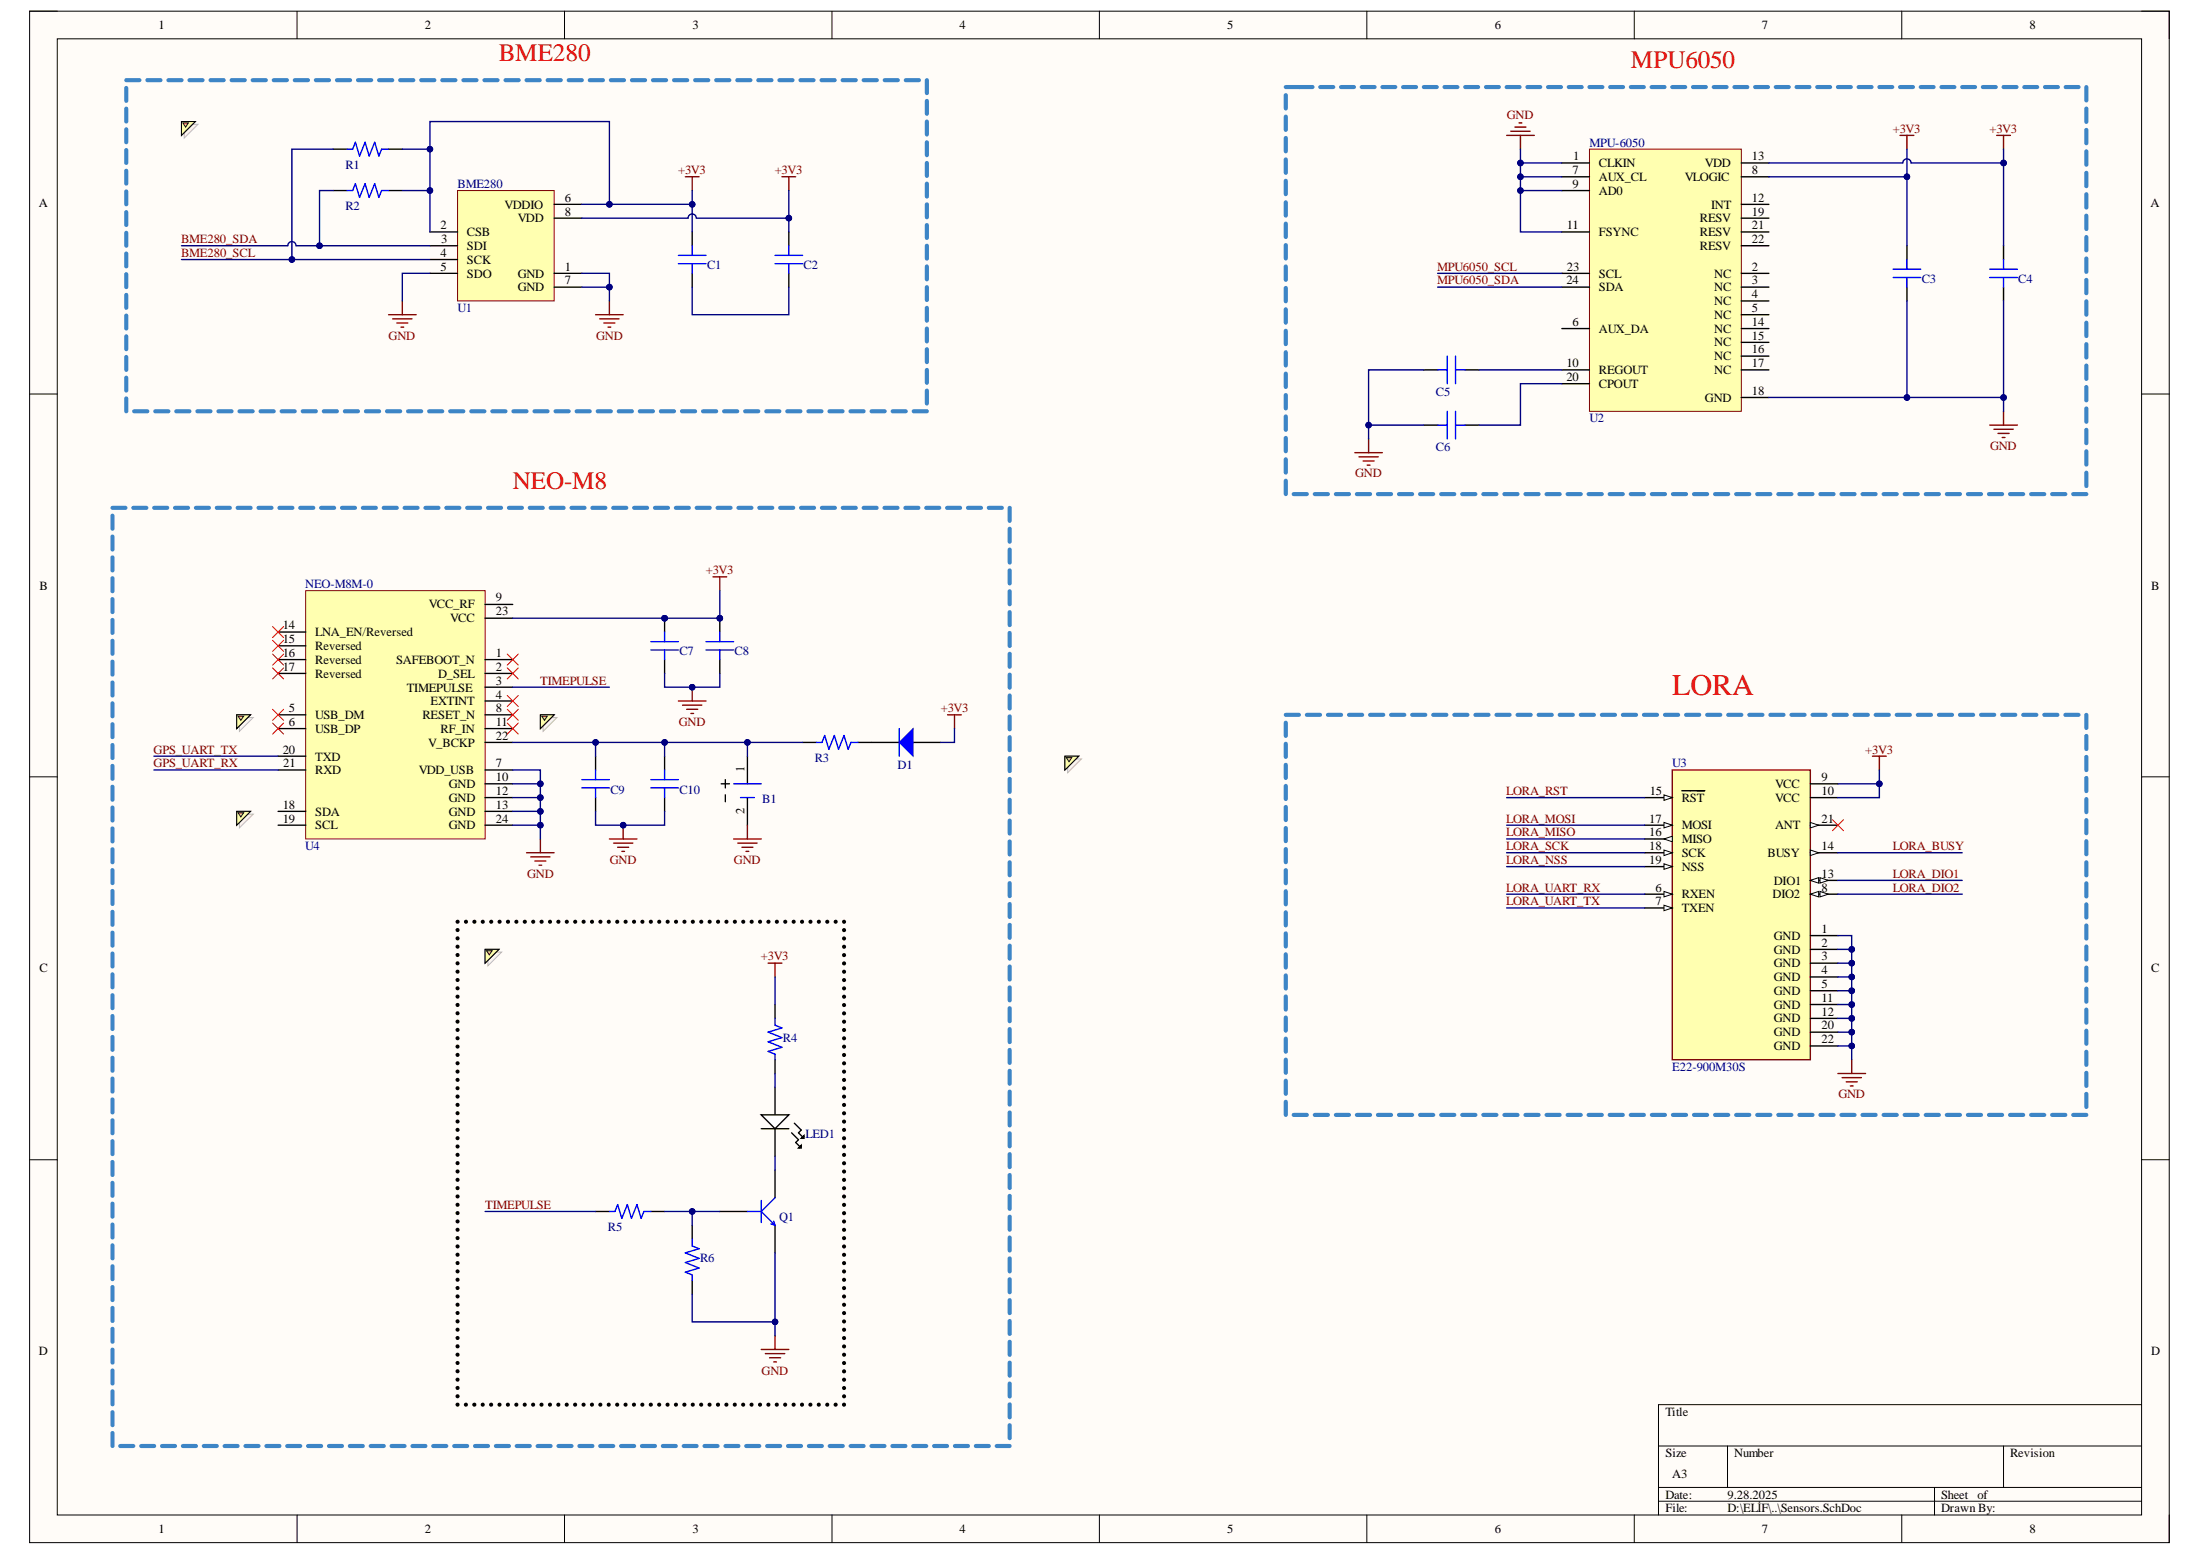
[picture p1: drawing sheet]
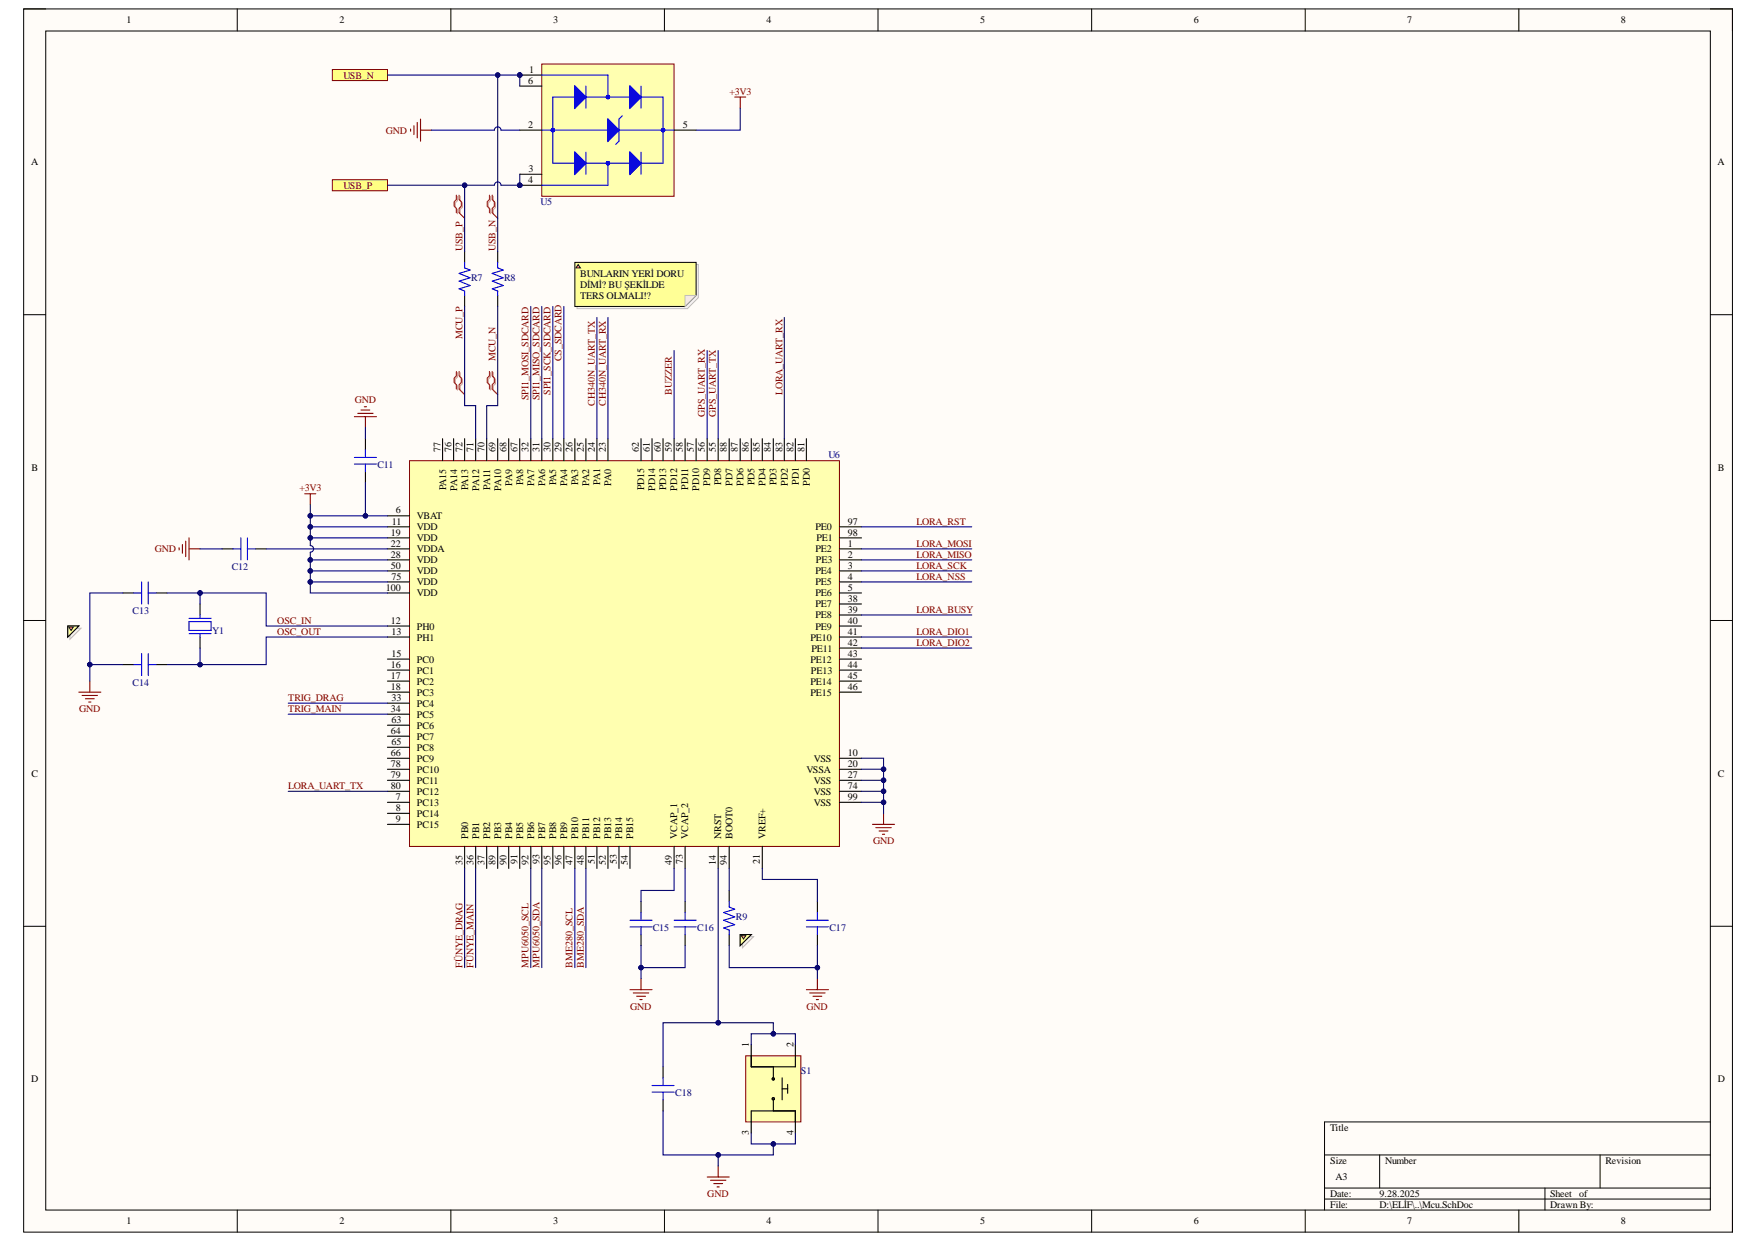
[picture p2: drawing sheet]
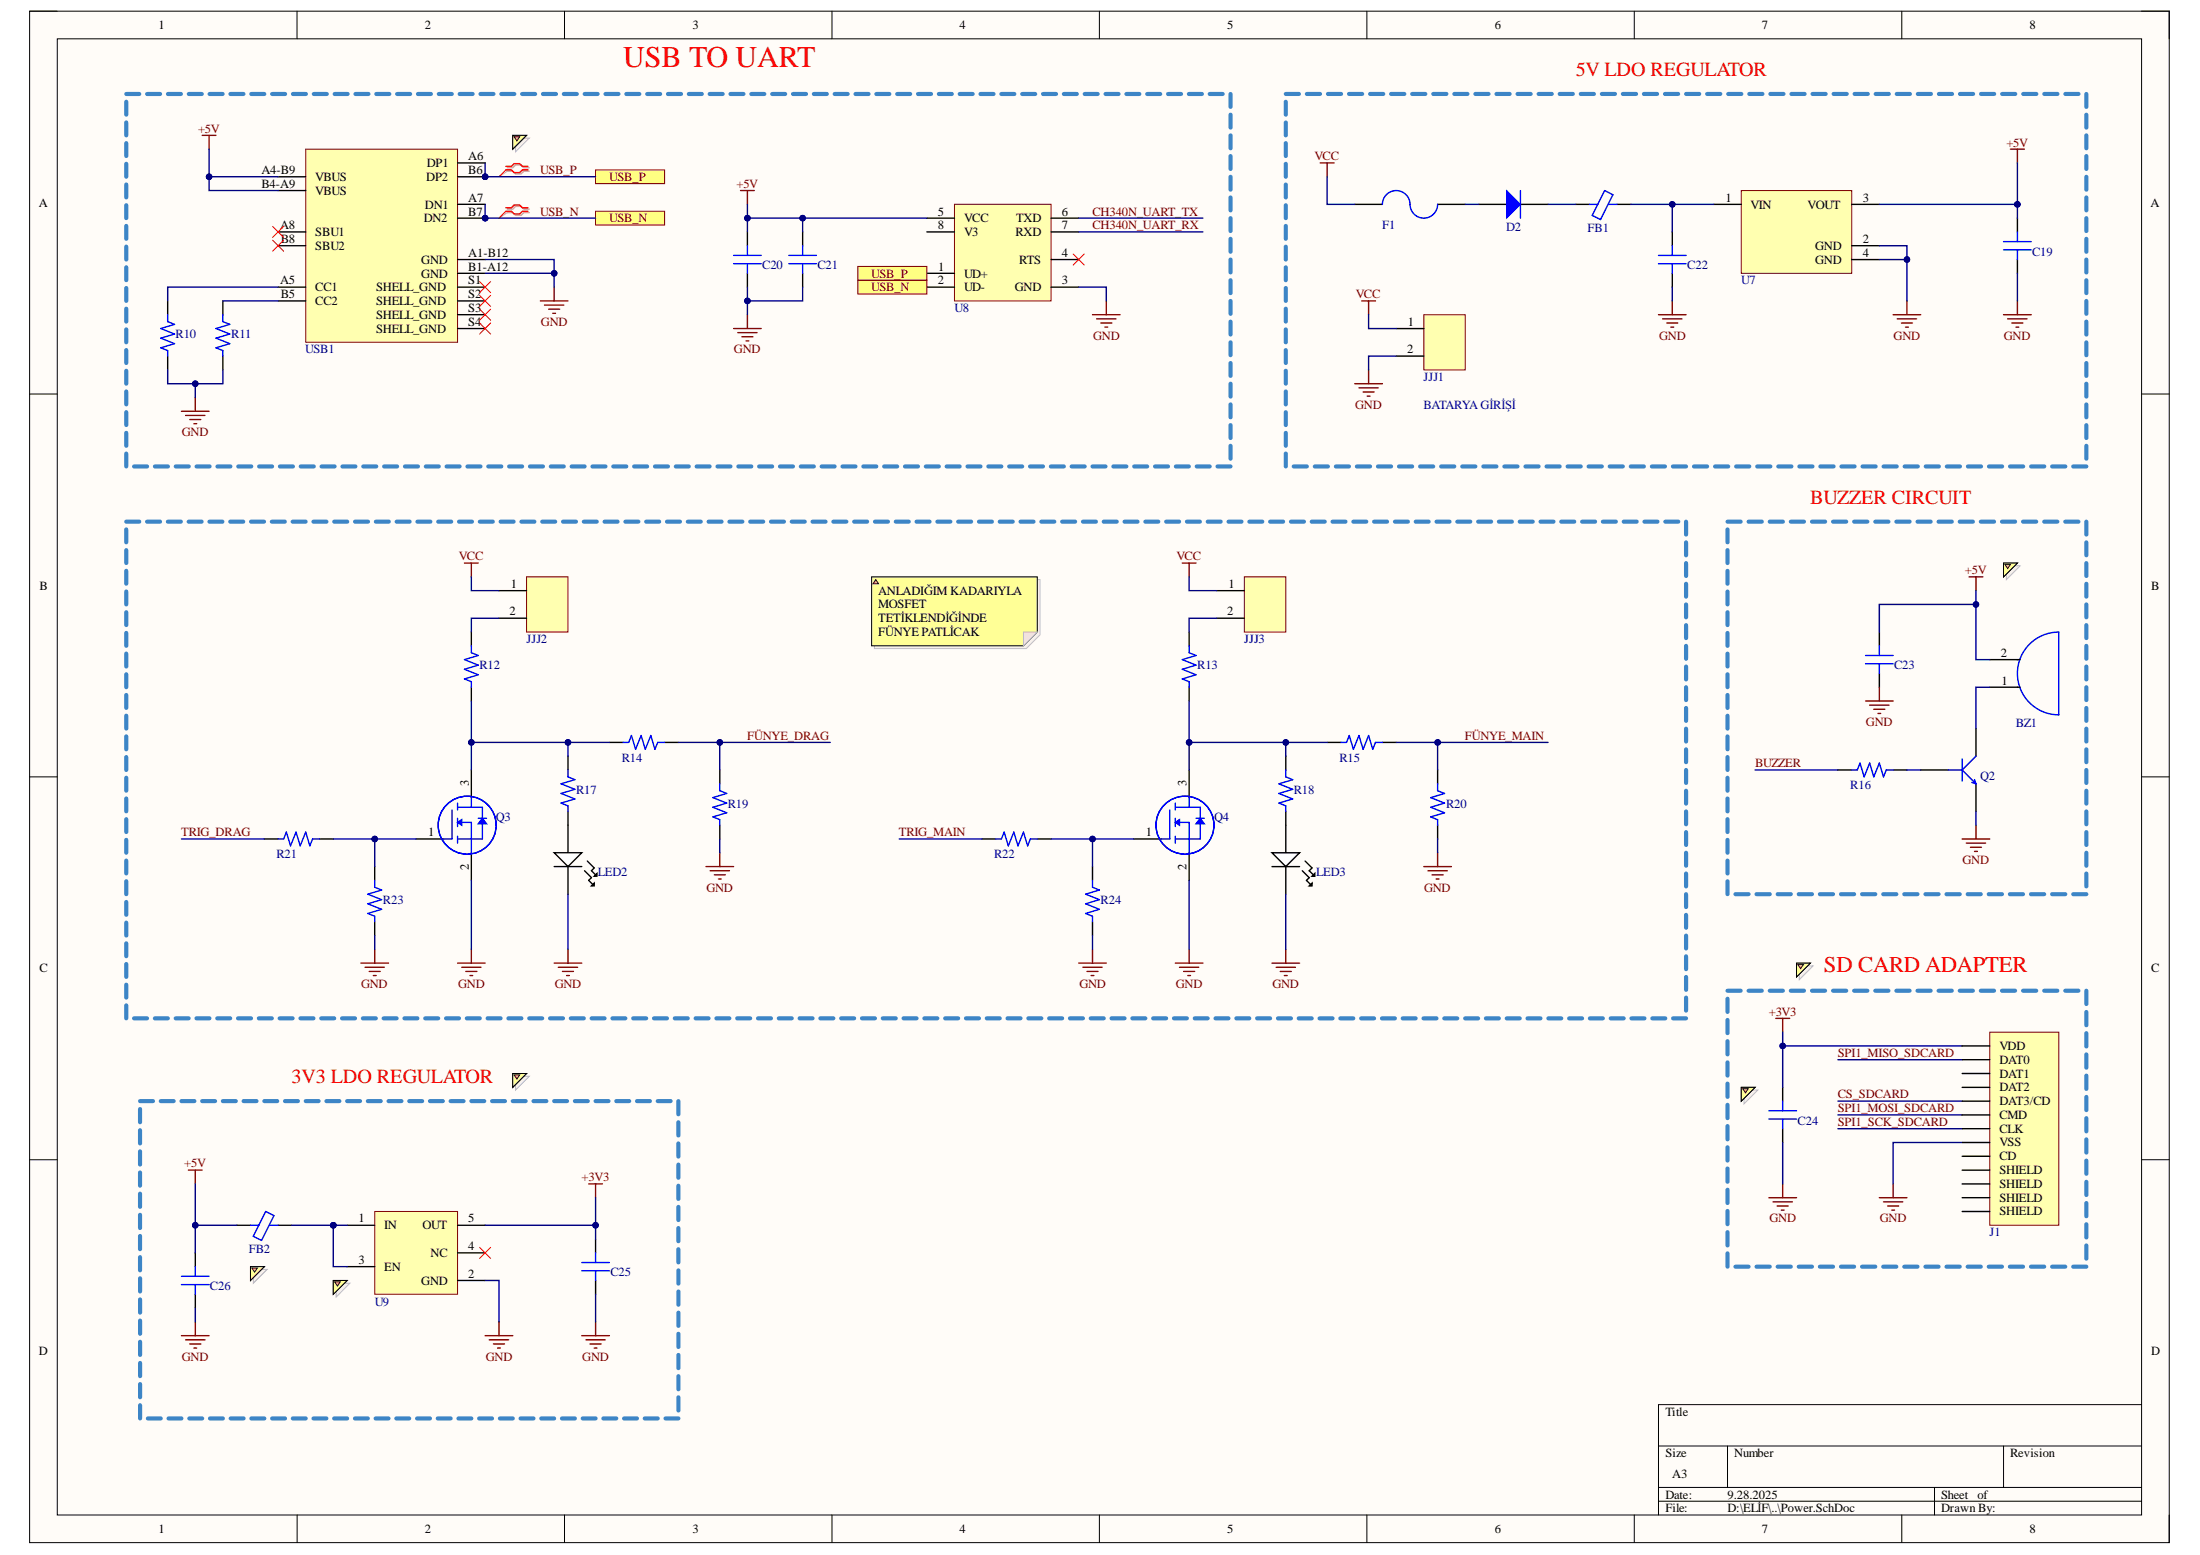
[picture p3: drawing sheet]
# Altium project UZİNOVA_İSRA.PrjPcb
3 sheets, 80 parts. Net scope: global (net labels, ports and power ports of the same name join across sheets).
Board file: İSRA.PcbDoc
Sheets:
  Sensors.SchDoc
  Mcu.SchDoc
  Power.SchDoc

## Sheet Sensors.SchDoc
size A3; SheetNumber: 1; SheetTotal: 3

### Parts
B1  MS920SE-FL27E  [MS920SE_Battery]  (value not drawn)
C1  CAP CER 100nF 0805  [CAP_0805]  (value not drawn)
C2  CAP CER 100nF 0805  [CAP_0805]  (value not drawn)
C3  CAP CER 10nF 0805  [CAP_0805]  (value not drawn)
C4  CAP CER 0.1uF 0805  [CAP_0805]  (value not drawn)
C5  CAP CER 0.1uF 0805  [CAP_0805]  (value not drawn)
C6  CAP CER 2.2nF 0805  [CAP_0805]  (value not drawn)
C7  CAP CER 10uF 0805  [CAP_0805]  (value not drawn)
C8  CAP CER 100nF 0805  [CAP_0805]  (value not drawn)
C9  CAP CER 4.7uF 0805  [CAP_0805]  (value not drawn)
C10  CAP CER 100nF 0805  [CAP_0805]  (value not drawn)
D1  DIODE GEN PURP 75V 150MA SOD323F  [SOD323F]  (value not drawn)
LED1  CMD17-21VRD/TR8  [LED RED_0805]  (value not drawn)
Q1  MMBT3904-7-F  [SOT_23F]  (value not drawn)
R1  RES 4.7K OHM 0805  [RES_0805]  (value not drawn)
R2  RES 4.7K OHM 0805  [RES_0805]  (value not drawn)
R3  RES 1K OHM 0805  [RES_0805]  (value not drawn)
R4  RES 1K OHM 0805  [RES_0805]  (value not drawn)
R5  RES 10K OHM 0805  [RES_0805]  (value not drawn)
R6  RES 10K OHM 0805  [RES_0805]  (value not drawn)
U1  BME280  [BME280]
U2  MPU-6050  [QFN-24-MPU6050]
U3  E22-900M30S  [LORA]
U4  NEO-M8M-0  [NEO-M8-GPS]

### Blocks framed on the sheet
BME280: C1 C2 R1 R2 U1
MPU6050: C3-C6 U2
NEO-M8: B1 C7-C10 D1 LED1 Q1 R3-R6 U4
LORA: U3

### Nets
+3V3: C1.2 C2.2 C3.2 C4.2 C7.2 C8.2 D1.2(ANODE) R1.2 R2.2 R4.2 U1.2(CSB) U1.6(VDDIO) U1.8(VDD) U2.8(VLOGIC) U2.13(VDD) U3.9(VCC) U3.10(VCC) U4.23(VCC)
GND: B1.2 C3.1 C4.1 C5.1 C6.1 C7.1 C8.1 C9.1 C10.1 Q1.2(E) R6.1 U1.1(GND) U1.5(SDO) U1.7(GND) U2.1(CLKIN) U2.7(AUX_CL) U2.9(AD0) U2.11(FSYNC) U2.18(GND) U3.1(GND) U3.2(GND) U3.3(GND) U3.4(GND) U3.5(GND) U3.11(GND) U3.12(GND) U3.20(GND) U3.22(GND) U4.7(VDD_USB) U4.10(GND) U4.12(GND) U4.13(GND) U4.24(GND)
BME280_SCL: R1.1 U1.4(SCK)
BME280_SDA: R2.1 U1.3(SDI)
GPS_UART_RX: U4.21(RXD)
GPS_UART_TX: U4.20(TXD)
LORA_BUSY: U3.14(BUSY)
LORA_DIO1: U3.13(DIO1)
LORA_DIO2: U3.8(DIO2)
LORA_MISO: U3.16(MISO)
LORA_MOSI: U3.17(MOSI)
LORA_NSS: U3.19(NSS)
LORA_RST: U3.15(~{RST})
LORA_SCK: U3.18(SCK)
LORA_UART_RX: U3.6(RXEN)
LORA_UART_TX: U3.7(TXEN)
MPU6050_SCL: U2.23(SCL)
MPU6050_SDA: U2.24(SDA)
TIMEPULSE: R5.1 U4.3(TIMEPULSE)
NetB1_1: B1.1 C9.2 C10.2 R3.1 U4.22(V_BCKP)
NetC1_1: C1.1 C2.1
NetC5_2: C5.2 U2.10(REGOUT)
NetC6_2: C6.2 U2.20(CPOUT)
NetD1_1: D1.1(CATHODE) R3.2
NetLED1_1: LED1.1 R4.1
NetLED1_2: LED1.2 Q1.3(C)
NetQ1_1: Q1.1(B) R5.2 R6.2

Not connected (* = marked no-connect by the designer): U2 2(NC) 3(NC) 4(NC) 5(NC) 6(AUX_DA) 12(INT) 14(NC) 15(NC) 16(NC) 17(NC) 19(RESV) 21(RESV) 22(RESV); U3 21(ANT)*; U4 1(SAFEBOOT_N)* 2(D_SEL)* 4(EXTINT)* 5(USB_DM)* 6(USB_DP)* 8(RESET_N)* 9(VCC_RF) 11(RF_IN)* 14(LNA_EN/Reversed)* 15(Reversed)* 16(Reversed)* 17(Reversed)* 18(SDA) 19(SCL)

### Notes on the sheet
- (near R1) SDO nun GND ye bağlanması sonucu slave adres 1110110(0x76) olur
- (near U4) USB İLE DEĞİL UART İLE HABERLEŞİYOR
- RF antenlerle ilgili olmalı?
- (near U4) KULLANILACAK MI ? UART İÇİN RX-TX KULLANILIYOR..
- SORU İŞARETİ???
  XBEE İŞLEMCİYE GİTMEDEN ÖNCE KONNEKTÖRE GİDECEK
  İŞLEMCİ - USB - KONNEKTÖR
  acaba xbee den çıkan rx tx pinleri usb to uart yaptığımız ch340n den çıkan rx tx pinlerine mi gidecek????
- https://image.easyeda.com/components/a3499788020748ef87e202bcfc8d7515.png

## Sheet Mcu.SchDoc
size A3; SheetNumber: 2; SheetTotal: 3

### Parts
C11  CAP CER 1uF 0805  [CAP_0805]  (value not drawn)
C12  CAP CER 10nF 0805  [CAP_0805]  (value not drawn)
C13  CAP CER 20pF 0805  [CAP_0805]  (value not drawn)
C14  CAP CER 20pF 0805  [CAP_0805]  (value not drawn)
C15  CAP CER 2.2uF 0805  [CAP_0805]  (value not drawn)
C16  CAP CER 2.2uF 0805  [CAP_0805]  (value not drawn)
C17  CAP CER 10nF 0805  [CAP_0805]  (value not drawn)
C18  CAP CER 0.1uF 0805  [CAP_0805]  (value not drawn)
R7  RES 15 OHM 0805  [RES_0805]  (value not drawn)
R8  RES 15 OHM 0805  [RES_0805]  (value not drawn)
R9  RES 10K OHM 0805  [RES_0805]  (value not drawn)
S1  PTS815 SJG 250 SMTR LFS  [BUTTON]  (value not drawn)
U5  USBLC6-2SC6  [SOT-23-6L]  (value not drawn)
U6  STM32F407VGT6  [LQFP-100]  (value not drawn)
Y1  CRYSTAL 32.7680KHZ 12.5PF SMD  [CRYSTAL_ABS05]  (value not drawn)

### Ports
USB_N, USB_P

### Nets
+3V3: C11.1 U5.5(VBUS) U6.6(VBAT) U6.11(VDD) U6.19(VDD) U6.28(VDD) U6.50(VDD) U6.75(VDD) U6.100(VDD)
GND: C11.2 C12.1 C13.1 C14.1 C15.1 C16.1 C17.1 C18.1 R9.1 S1.3 S1.4 U5.2(GND) U6.10(VSS) U6.20(VSSA) U6.27(VSS) U6.74(VSS) U6.99(VSS)
BME280_SCL: U6.47(PB10)
BME280_SDA: U6.48(PB11)
BUZZER: U6.59(PD12)
CH340N_UART_RX: U6.23(PA0)
CH340N_UART_TX: U6.24(PA1)
CS_SDCARD: U6.29(PA4)
FÜNYE_DRAG: U6.35(PB0)
FÜNYE_MAIN: U6.36(PB1)
GPS_UART_RX: U6.56(PD9)
GPS_UART_TX: U6.55(PD8)
LORA_BUSY: U6.39(PE8)
LORA_DIO1: U6.41(PE10)
LORA_DIO2: U6.42(PE11)
LORA_MISO: U6.2(PE3)
LORA_MOSI: U6.1(PE2)
LORA_NSS: U6.4(PE5)
LORA_RST: U6.97(PE0)
LORA_SCK: U6.3(PE4)
LORA_UART_RX: U6.83(PD2)
LORA_UART_TX: U6.80(PC12)
MCU_N: R8.1 U6.70(PA11)
MCU_P: R7.1 U6.71(PA12)
MPU6050_SCL: U6.92(PB6)
MPU6050_SDA: U6.93(PB7)
OSC_IN: C13.2 U6.12(PH0) Y1.2
OSC_OUT: C14.2 U6.13(PH1) Y1.1
SPI1_MISO_SDCARD: U6.31(PA6)
SPI1_MOSI_SDCARD: U6.32(PA7)
SPI1_SCK_SDCARD: U6.30(PA5)
TRIG_DRAG: U6.33(PC4)
TRIG_MAIN: U6.34(PC5)
USB_N: R8.2 U5.1(I/O1_IN) U5.6(I/O1_OUT) ; port USB_N
USB_P: R7.2 U5.3(I/O2_IN) U5.4(I/O2_OUT) ; port USB_P
NetC12_2: C12.2 U6.22(VDDA)
NetC15_2: C15.2 U6.49(VCAP_1)
NetC16_2: C16.2 U6.73(VCAP_2)
NetC17_2: C17.2 U6.21(VREF+)
NetC18_2: C18.2 S1.1 S1.2 U6.14(NRST)
NetR9_2: R9.2 U6.94(BOOT0)

Not connected (* = marked no-connect by the designer): U6 5(PE6) 7(PC13) 8(PC14) 9(PC15) 15(PC0) 16(PC1) 17(PC2) 18(PC3) 25(PA2) 26(PA3) 37(PB2) 38(PE7) 40(PE9) 43(PE12) 44(PE13) 45(PE14) 46(PE15) 51(PB12) 52(PB13) 53(PB14) 54(PB15) 57(PD10) 58(PD11) 60(PD13) 61(PD14) 62(PD15) 63(PC6) 64(PC7) 65(PC8) 66(PC9) 67(PA8) 68(PA9) 69(PA10) 72(PA13) 76(PA14) 77(PA15) 78(PC10) 79(PC11) 81(PD0) 82(PD1) 84(PD3) 85(PD4) 86(PD5) 87(PD6) 88(PD7) 89(PB3) 90(PB4) 91(PB5) 95(PB8) 96(PB9) 98(PE1)

### Layout directives
differential pair: MCU_N, MCU_P, USB_N, USB_P

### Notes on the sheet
- BUNLARIN YERİ DORU DİMİ? BU ŞEKİLDE TERS OLMALI!?
- - The high-speed external (HSE) clock can be supplied with a 4 to 26 MHz crystal/ceramic
  resonator oscillator.
  - For CL1 and CL2, it is recommended to use high-quality external ceramic capacitors in the
  5 pF to 25 pF range. CL1 and CL2 are usually the
  same size. (Ben 20pF seçtim)
- (near C17) BOOT0 ekleme yapılabilir-amerika roket

## Sheet Power.SchDoc
size A3; SheetNumber: 3; SheetTotal: 3

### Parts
BZ1  CMI-9605IC-0580T  [BUZZER]  (value not drawn)
C19  CAP CER 10uF 0805  [CAP_0805]  (value not drawn)
C20  CAP CER 100nF 0805  [CAP_0805]  (value not drawn)
C21  CAP CER 100nF 0805  [CAP_0805]  (value not drawn)
C22  CAP CER 10uF 0805  [CAP_0805]  (value not drawn)
C23  CAP CER 100nF 0805  [CAP_0805]  (value not drawn)
C24  CAP CER 100nF 0805  [CAP_0805]  (value not drawn)
C25  CAP CER 1uF 0805  [CAP_0805]  (value not drawn)
C26  CAP CER 1uF 0805  [CAP_0805]  (value not drawn)
D2  DIODE GEN PURP 75V 150MA SOD323F  [SOD323F]  (value not drawn)
F1  FUSE 3413.0216.22  [FUSE_1206]  (value not drawn)
FB1  MPZ2012S601AT000  [FERRITE BEAD_0805]  (value not drawn)
FB2  MPZ2012S601AT000  [FERRITE BEAD_0805]  (value not drawn)
J1  MEM2075-00-140-01-A  [SD CARD]  (value not drawn)
JJJ1  HEADER x2  [HEADER x2]  (value not drawn)
JJJ2  HEADER x2  [HEADER x2]  (value not drawn)
JJJ3  HEADER x2  [HEADER x2]  (value not drawn)
LED2  CMD17-21VRD/TR8  [LED RED_0805]  (value not drawn)
LED3  CMD17-21VRD/TR8  [LED RED_0805]  (value not drawn)
Q2  MMBT3904-7-F  [SOT_23F]  (value not drawn)
Q3  NTR5103NT1G  [SOT-23-3]  (value not drawn)
Q4  NTR5103NT1G  [SOT-23-3]  (value not drawn)
R10  RES 10K OHM 0805  [RES_0805]  (value not drawn)
R11  RES 10K OHM 0805  [RES_0805]  (value not drawn)
R12  RES 0 OHM 0805  [RES_0805]  (value not drawn)
R13  RES 0 OHM 0805  [RES_0805]  (value not drawn)
R14  RES 20K OHM 0805  [RES_0805]  (value not drawn)
R15  RES 20K OHM 0805  [RES_0805]  (value not drawn)
R16  RES 100 OHM 0805  [RES_0805]  (value not drawn)
R17  RES 470 OHM 0805  [RES_0805]  (value not drawn)
R18  RES 470 OHM 0805  [RES_0805]  (value not drawn)
R19  RES 10K OHM 0805  [RES_0805]  (value not drawn)
R20  RES 10K OHM 0805  [RES_0805]  (value not drawn)
R21  RES 1K OHM 0805  [RES_0805]  (value not drawn)
R22  RES 1K OHM 0805  [RES_0805]  (value not drawn)
R23  RES 10K OHM 0805  [RES_0805]  (value not drawn)
R24  RES 10K OHM 0805  [RES_0805]  (value not drawn)
U7  MCP1825S-5002E/DB  [SOT-223-3]  (value not drawn)
U8  CH340N  [SOP-8]  (value not drawn)
U9  NCP161ASN330T1G  [SOT-23-5]  (value not drawn)
USB1  USB4125-GF-A  [USB4125-GF-A / Type C USB]  (value not drawn)

### Blocks framed on the sheet
5V LDO REGULATOR: C19 C22 D2 F1 FB1 JJJ1 U7
BUZZER CIRCUIT: BZ1 C23 Q2 R16
SD CARD ADAPTER: C24 J1
3V3 LDO REGULATOR: C25 C26 FB2 U9

### Ports
USB_N, USB_P

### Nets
+3V3: C24.2 C25.2 J1.P4(VDD) U9.5(OUT)
+5V: BZ1.2 C19.2 C20.2 C21.2 C23.2 C26.2 FB2.1 U7.3(VOUT) U8.5(VCC) USB1.A4-B9(VBUS) USB1.B4-A9(VBUS)
GND: C19.1 C20.1 C21.1 C22.1 C23.1 C24.1 C25.1 C26.1 J1.P6(VSS) JJJ1.2 LED2.2 LED3.2 Q2.2(E) Q3.2(S) Q4.2(S) R10.1 R11.1 R19.1 R20.1 R23.1 R24.1 U7.2(GND) U7.4(GND) U8.3(GND) U9.2(GND) USB1.A1-B12(GND) USB1.B1-A12(GND)
VCC: F1.1 JJJ1.1 JJJ2.1 JJJ3.1
BUZZER: R16.1
CH340N_UART_RX: U8.7(RXD)
CH340N_UART_TX: U8.6(TXD)
CS_SDCARD: J1.P2(DAT3/CD)
FÜNYE_DRAG: R14.2 R19.2
FÜNYE_MAIN: R15.2 R20.2
SPI1_MISO_SDCARD: J1.P7(DAT0)
SPI1_MOSI_SDCARD: J1.P3(CMD)
SPI1_SCK_SDCARD: J1.P5(CLK)
TRIG_DRAG: R21.1
TRIG_MAIN: R22.1
USB_N: U8.2(UD-) USB1.A7(DN1) USB1.B7(DN2) ; port USB_N
USB_P: U8.1(UD+) USB1.A6(DP1) USB1.B6(DP2) ; port USB_P
NetBZ1_1: BZ1.1 Q2.3(C)
NetC22_2: C22.2 FB1.2 U7.1(VIN)
NetD2_1: D2.1(CATHODE) FB1.1
NetD2_2: D2.2(ANODE) F1.2
NetFB2_2: FB2.2 U9.1(IN) U9.3(EN)
NetJJJ2_2: JJJ2.2 R12.2
NetJJJ3_2: JJJ3.2 R13.2
NetLED2_1: LED2.1 R17.1
NetLED3_1: LED3.1 R18.1
NetQ2_1: Q2.1(B) R16.2
NetQ3_1: Q3.1(G) R21.2 R23.2
NetQ3_3: Q3.3(D) R12.1 R14.1 R17.2
NetQ4_1: Q4.1(G) R22.2 R24.2
NetQ4_3: Q4.3(D) R13.1 R15.1 R18.2
NetR10_2: R10.2 USB1.A5(CC1)
NetR11_2: R11.2 USB1.B5(CC2)

Not connected (* = marked no-connect by the designer): J1 P1(DAT2) P8(DAT1) P9(CD) SH1(SHIELD) SH2(SHIELD) SH3(SHIELD) SH4(SHIELD); U8 4(RTS)* 8(V3); U9 4(NC)*; USB1 A8(SBU1)* B8(SBU2)* S1(SHELL_GND)* S2(SHELL_GND)* S3(SHELL_GND)* S4(SHELL_GND)*

### Layout directives
differential pair: USB_N, USB_P

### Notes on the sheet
- USB TO UART
- BURDAKİ DIFFERENTIAL 'ların OLMASI GEREKTİĞİNDEN EMİN DEĞİLİM
- (near JJJ1) BATARYA GİRİŞİ
- 5V DC
- ANLADIĞIM KADARIYLA MOSFET TETİKLENDİĞİNDE FÜNYE PATLİCAK
- (near J1) A standard microSD card has an operating voltage of 3.3 V. As a result, we cannot connect it directly to circuits that use 5V logic; in fact, any voltages above 3.6V may permanently damage the microSD card. That is why the module includes an onboard ultra-low dropout voltage regulator capable of regulating voltage to 3.3V.
- LDO regülatör sabit bir voltaj çıkarabilir ve giriş çıkış arasında potansiyel farkın düşük old devrelerde kullanılır.
- CS pini output olarak belirlendi, stm pinlerinde SPI1_NSS / SPI3_NSS / ADC12_IN4 / DAC_OUT1 olarak tanımlanan PA4 pinine atandı.
- (near U9) Datasheet'te EN pininin input voltajıyla aynı olduğu görülüyo
- - Yüksek frekanslı gürültü ve istenmeyen durumlarda, belirlenen frekans aralığının dışında direnç etkisi gösterir, gürültüyü ısı enerjisine çevirerek absorbe ederler. Devrede güç veya sinyal hattına seri bağlanırlar ve alçak geçiren filtre elde edilir.
  - Elektromanyetik ve radyo frekans girşimini azaltır.
  -Kısaca yüksek frekanstaki sinyalleri önleyen pasif bir komponenttir.
  -Bypass kondansatörleri ile ferritler güç bağlantısında beraber kullanılır.

## Nets that join several sheets
+3V3: Sensors (18 pins), Mcu (9 pins), Power (C24.2 C25.2 J1.P4 U9.5)
GND: Sensors (33 pins), Mcu (17 pins), Power (27 pins)
BME280_SCL: Sensors (R1.1 U1.4), Mcu (U6.47)
BME280_SDA: Sensors (R2.1 U1.3), Mcu (U6.48)
BUZZER: Mcu (U6.59), Power (R16.1)
CH340N_UART_RX: Mcu (U6.23), Power (U8.7)
CH340N_UART_TX: Mcu (U6.24), Power (U8.6)
CS_SDCARD: Mcu (U6.29), Power (J1.P2)
FÜNYE_DRAG: Mcu (U6.35), Power (R14.2 R19.2)
FÜNYE_MAIN: Mcu (U6.36), Power (R15.2 R20.2)
GPS_UART_RX: Sensors (U4.21), Mcu (U6.56)
GPS_UART_TX: Sensors (U4.20), Mcu (U6.55)
LORA_BUSY: Sensors (U3.14), Mcu (U6.39)
LORA_DIO1: Sensors (U3.13), Mcu (U6.41)
LORA_DIO2: Sensors (U3.8), Mcu (U6.42)
LORA_MISO: Sensors (U3.16), Mcu (U6.2)
LORA_MOSI: Sensors (U3.17), Mcu (U6.1)
LORA_NSS: Sensors (U3.19), Mcu (U6.4)
LORA_RST: Sensors (U3.15), Mcu (U6.97)
LORA_SCK: Sensors (U3.18), Mcu (U6.3)
LORA_UART_RX: Sensors (U3.6), Mcu (U6.83)
LORA_UART_TX: Sensors (U3.7), Mcu (U6.80)
MPU6050_SCL: Sensors (U2.23), Mcu (U6.92)
MPU6050_SDA: Sensors (U2.24), Mcu (U6.93)
SPI1_MISO_SDCARD: Mcu (U6.31), Power (J1.P7)
SPI1_MOSI_SDCARD: Mcu (U6.32), Power (J1.P3)
SPI1_SCK_SDCARD: Mcu (U6.30), Power (J1.P5)
TRIG_DRAG: Mcu (U6.33), Power (R21.1)
TRIG_MAIN: Mcu (U6.34), Power (R22.1)
USB_N: Mcu (R8.2 U5.1 U5.6), Power (U8.2 USB1.A7 USB1.B7)
USB_P: Mcu (R7.2 U5.3 U5.4), Power (U8.1 USB1.A6 USB1.B6)
